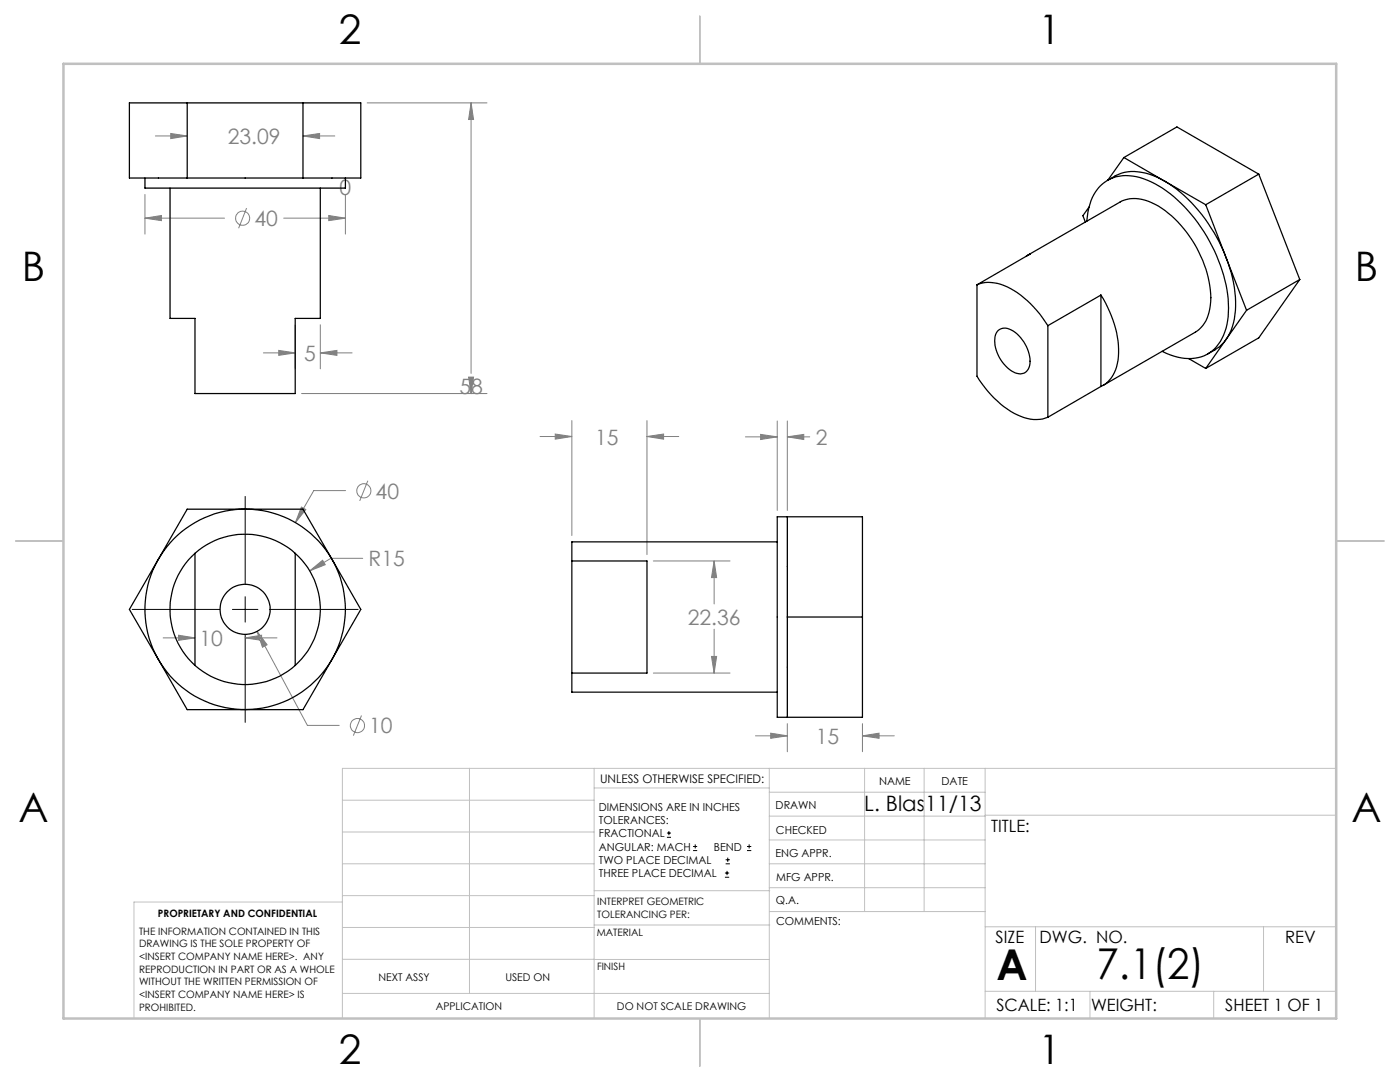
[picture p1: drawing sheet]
<svg xmlns="http://www.w3.org/2000/svg" width="279mm" height="216mm" viewBox="0 0 279 216" stroke-linecap="round" stroke-linejoin="round" font-family="sans-serif">
<g fill="none" stroke="#808080" stroke-width=".2">
<path d="M28.9 38.8v7.9M31 27.1h6.4M34.1 26.6l3.3 .5-3.3 .6zM60.5 27.1h6.3M60.5 27.1l3.3-.5v1.1zM68.9 38.8v7.9M73.3 20.5h23.9M94 20.5v54M94 20.5l.5 3.3h-1zM28.9 43.5l3.3-.5v1zM28.9 43.5h15.9M49.2 41.5l-1.6 4"/>
<path d="M56.6 43.5h12.3M65.6 43l3.3 .5-3.3 .5zM52.6 70.4h6.3M55.6 69.9l3.3 .5-3.3 .5zM58.9 64.8v8.8M60.2 78.5h37M63.9 70.4l3.3-.5v1zM63.9 64.8v8.8M63.9 70.4h6.4M93.5 75.2h1l-.5 3.3zM94 78.5h.1M69 97.9h-6.4l-3.7 6.4"/>
<path d="M73.4 95.9l-1.6 4M107.8 87.1h6.3M110.8 86.6l3.3 .5-3.3 .5zM114.1 83.9v23M129.1 87.1l3.3-.5v1zM129.1 83.9v26.8M129.1 87.1h6.4M148.8 87.2h6.3M151.8 86.7l3.3 .5-3.3 .5zM155.1 84v17.8M157.1 87.2l3.3-.5v1zM157.1 84v17.8"/>
<path d="M157.1 87.2h4.5M60.1 101.2l.9 .5-2.1 2.6zM61.8 113.9l2.6-2.1 .5 .9zM72.4 111.4h-6.4l-4.2 2.5M130.4 111.9h15.3M142.5 111.9l.5 3.4h-1zM142.5 111.9v8.6M32.6 127.3h6.3M35.6 126.8l3.3 .5-3.3 .5zM48.9 127.3l3.3-.5v1zM48.9 127.3h6.4M51.3 126l10 18.7h6.4"/>
<path d="M51.3 126l2 2.7-.9 .5zM130.4 134.3h15.3M142 131h1l-.5 3.3zM142.5 125.6v8.7M72.1 142.8l-1.6 4M150.8 146.8h6.3M153.8 146.3l3.3 .5-3.3 .5zM157.1 144.4v5.6M172.1 146.8l3.3-.5v1zM172.1 144.4v5.6M172.1 146.8h6.4"/>
<circle cx="48.4" cy="43.5" r="1.41"/>
<circle cx="72.6" cy="97.9" r="1.41"/>
<circle cx="71.3" cy="144.8" r="1.41"/>
</g>
<g fill="none" stroke="#000" stroke-width=".2">
<path d="M48.9 99.1v17.4M48.9 119.1v5M26.4 121.6h17.5M46.4 121.6h5.1M48.9 126.7v17.4M54 121.6h17.5M133.1 167.1h.8M133.1 166.2h.8M133.5 165.8v.9M138.3 169.7h.8M138.3 168.9h.8M138.7 168.5v.8"/>
<path d="M144.7 175h.8M144.7 174.2h.8M144.8 172.4h.9M144.8 171.6h.9M145.1 173.8v.8M145.2 171.1v.9M149.1 169.7h.8M149.1 168.9h.8M149.5 168.5v.8"/>
</g>
<g fill="none" stroke="#c0c0c0" stroke-width=".2">
<path d="M68.3 159.7h50.3M93.7 153.3v44.9M118.6 153.3v49.9M118.6 157.2h34.9M153.5 153.3v49.9M153.5 158.1h43.1M172.5 153.3v28.6M184.4 153.3v28.6M196.6 153.3v49.9M266.7 153.3h-198.4v49.9M68.3 178.7h50.3M68.3 172.4h50.3"/>
<path d="M68.3 166h50.3M68.3 180h-41.6v23.2M118.6 177.7h35M153.5 167.6h43.1M153.5 162.8h43.1M153.5 172.4h43.1M153.5 177.1h43.1M196.6 162.7h70.1M68.3 198.2h85.2M68.3 191.4l85.2 .1M68.3 185.1h50.3M118.6 184.6h35"/>
<path d="M153.6 181.9h43M196.6 197.8h70.1M196.6 184.9h70.1M206.7 184.9v12.9M217.5 197.8v5.4M242.2 197.8v5.4M252.2 184.9v12.9"/>
</g>
<path d="M139.7 3.2v9.5M3.1 107.9h9.6M266.7 107.9h9.5M139.7 203.2v9.6" fill="none" stroke="#c0c0c0" stroke-width=".25"/>
<path d="M12.7 12.7h254v190.5h-254z" fill="none" stroke="#c0c0c0" stroke-width=".5"/>
<path d="M94 20.5l.5 3.3h-1zM93.5 75.2h1l-.5 3.3zM34.1 26.6l3.3 .5-3.3 .6zM60.5 27.1l3.3-.5v1.1zM55.6 69.9l3.3 .5-3.3 .5zM63.9 70.4l3.3-.5v1zM65.6 43l3.3 .5-3.3 .5zM28.9 43.5l3.3-.5v1zM51.3 126l1.1 3.2 .9-.5zM61.8 113.9l3.1-1.2-.5-.9zM60.1 101.2l-1.2 3.1 2.1-2.6zM35.6 126.8l3.3 .5-3.3 .5zM48.9 127.3l3.3-.5v1zM129.1 87.1l3.3-.5v1zM110.8 86.6l3.3 .5-3.3 .5zM142 131h1l-.5 3.3zM142.5 111.9l.5 3.4h-1zM151.8 86.7l3.3 .5-3.3 .5zM157.1 87.2l3.3-.5v1zM153.8 146.3l3.3 .5-3.3 .5zM172.1 146.8l3.3-.5v1z" fill="#808080"/>
<g fill="none" stroke="#000" stroke-width=".25">
<path d="M25.8 20.5h46.2v15h-46.2zM28.9 35.5v2h40v-2M33.9 37.5v26h5v15h20v-15h5v-26M37.4 20.5v15M60.5 20.5v15M221.1 36a9 9 0 0 1 9.8-.7l1.5 .9M224.3 31.4l8.1 4.8M224.3 31.4l10.6-6.1 16.3 9.4M224.3 31.4l-3.2 4.5M232.4 36.2a30.6 30.6 0 0 1 12.3 15.2M232.4 36.2l8.2 4.7M251.2 34.7l-10.6 6.2"/>
<path d="M251.2 34.7l8.2 21.1M195 56.8a8.1 8.1 0 0 1 7.4 1.2 21.3 21.3 0 0 1 6.7 7M195 56.8v18.3a17.9 17.9 0 0 0 10 8.4l1.3 .2h1.2l1.6-.4M204.8 51.2l.8-.5-10.6 6.1M205.1 50.9l18.4-10.6a7.2 7.2 0 0 1 7 .5 22.9 22.9 0 0 1 11.1 19.4 7 7 0 0 1-3.1 6.1l-18.4 10.6M216.9 44.1a9.5 9.5 0 0 1 4.1-8.1 9 9 0 0 1 8.7 .3 28.8 28.8 0 0 1 12.7 13.7 24.4 24.4 0 0 1 2.5 14.8 7.8 7.8 0 0 1-5.8 6.6 10.8 10.8 0 0 1-7.2-1.3M217.3 41.3l-1.2 1.7 .5 1.3M219.7 58.9a19.8 19.8 0 0 1 3.3 13.6 6.1 6.1 0 0 1-3.3 4.6M219.7 58.9l-10.6 6.1M219.7 58.9v18.2M240.6 40.9l4.1 10.5M244.7 51.4a21.8 21.8 0 0 1 1.3 13.8 8.4 8.4 0 0 1-5 5.4"/>
<path d="M244.7 51.4l4.1 10.5M259.4 55.8l-10.6 6.1M259.4 55.8l-8.2 11.6-10.6 6.1M199.2 65.9a2.59 2.59 0 0 1 3.4 .4 7.2 7.2 0 0 1 2.8 7 2.16 2.16 0 0 1-3.5 .7 7.3 7.3 0 0 1-3.2-7.2zM209.1 65v18.3M219.7 77.1l-10.6 6.2M237.2 71.5l3.4 2M248.8 61.9l-8.2 11.6M37.4 101.6h23.1l5.8 10 5.7 10-11.5 20h-23.1l-11.6-20zM38.9 110.4a15 15 0 0 1 20 0M38.9 110.4a15 15 0 0 0 0 22.4M38.9 110.4v22.4"/>
<path d="M58.9 110.4a15 15 0 0 1 0 22.4M58.9 110.4v22.4M114.1 111.9h15v22.4h-15M114.1 111.9v22.4M155.1 103.1h17v40h-17zM155.1 108.1h-41v3.8M157.1 103.1v40M38.9 132.8a15 15 0 0 0 20 0M114.1 134.3v3.8h41M157.1 123.1h15"/>
<circle cx="48.9" cy="121.6" r="5"/>
<circle cx="48.9" cy="121.6" r="20"/>
</g>
<g font-size="8.5">
<text x="198.9" y="195.5">A</text>
<text x="218.8" y="195.4">7.1(2)</text>
</g>
<g font-size="8.1">
<text x="67.6" y="8.9">2</text>
<text x="207.3" y="8.9">1</text>
<text x="4.4" y="56.2">B</text>
<text x="270.4" y="56.2">B</text>
<text x="3.7" y="164.1">A</text>
<text x="269.7" y="164.1">A</text>
<text x="67.6" y="212.4">2</text>
<text x="207.3" y="212.4">1</text>
</g>
<g font-size="4.2" fill="#808080">
<text x="45.4" y="28.7">23.09</text>
<text x="67.8" y="38.9">0</text>
<text x="50.8" y="45.1">40</text>
<text x="60.7" y="72">5</text>
<text x="91.7" y="78.6">58</text>
<text x="118.7" y="88.7">15</text>
<text x="162.8" y="88.8">2</text>
<text x="75" y="99.5">40</text>
<text x="73.6" y="113">R15</text>
<text x="137.3" y="124.6">22.36</text>
<text x="39.8" y="128.9">10</text>
<text x="73.7" y="146.3">10</text>
<text x="162.8" y="148.4">15</text>
</g>
<g font-size="4.2">
<text x="172.5" y="161.9">L. Blas</text>
<text x="184.7" y="161.9">11/13</text>
</g>
<g font-size="3.4">
<text x="197.8" y="166">TITLE:</text>
<text x="198.7" y="188.1">SIZE</text>
<text x="207.5" y="188.1">DWG. NO.</text>
<text x="256.5" y="188.2">REV</text>
<text x="198.8" y="201.7">SCALE: 1:1</text>
<text x="217.7" y="201.8">WEIGHT:</text>
<text x="244.5" y="201.7">SHEET 1 OF 1</text>
</g>
<text font-size="2.4" x="119.8" y="156.2">UNLESS OTHERWISE SPECIFIED:</text>
<g font-size="2.2">
<text x="119.5" y="161.8">DIMENSIONS ARE IN INCHES</text>
<text x="154.8" y="161.4">DRAWN</text>
<text x="175.4" y="156.6">NAME</text>
<text x="187.9" y="156.7">DATE</text>
<text x="119.5" y="164.4">TOLERANCES:</text>
<text x="119.5" y="167.1">FRACTIONAL</text>
<text x="154.9" y="166.3">CHECKED</text>
<text x="119.5" y="169.7">ANGULAR: MACH</text>
<text x="119.5" y="172.4">TWO PLACE DECIMAL</text>
<text x="142.5" y="169.7">BEND</text>
<text x="154.8" y="171">ENG APPR.</text>
<text x="119.5" y="175">THREE PLACE DECIMAL</text>
<text x="154.9" y="175.7">MFG APPR.</text>
<text x="154.9" y="180.4">Q.A.</text>
<text x="154.9" y="184.6">COMMENTS:</text>
</g>
<g font-size="2.1">
<text x="75.5" y="195.7">NEXT ASSY</text>
<text x="100.9" y="195.7">USED ON</text>
<text x="86.9" y="201.5">APPLICATION</text>
<text x="123.1" y="201.6">DO NOT SCALE DRAWING</text>
</g>
<g font-size="2">
<text x="31.5" y="182.9">PROPRIETARY AND CONFIDENTIAL</text>
<text x="119.2" y="180.6">INTERPRET GEOMETRIC</text>
<text x="119.2" y="183.1">TOLERANCING PER:</text>
<text x="27.8" y="186.5">THE INFORMATION CONTAINED IN THIS</text>
<text x="27.8" y="189">DRAWING IS THE SOLE PROPERTY OF</text>
<text x="27.8" y="191.6">&lt;INSERT COMPANY NAME HERE&gt;. ANY</text>
<text x="119.1" y="186.7">MATERIAL</text>
<text x="27.8" y="194.1">REPRODUCTION IN PART OR AS A WHOLE</text>
<text x="27.8" y="196.6">WITHOUT THE WRITTEN PERMISSION OF</text>
<text x="119.1" y="193.5">FINISH</text>
<text x="27.8" y="199.1">&lt;INSERT COMPANY NAME HERE&gt; IS</text>
<text x="27.8" y="201.7">PROHIBITED.</text>
</g>
</svg>
